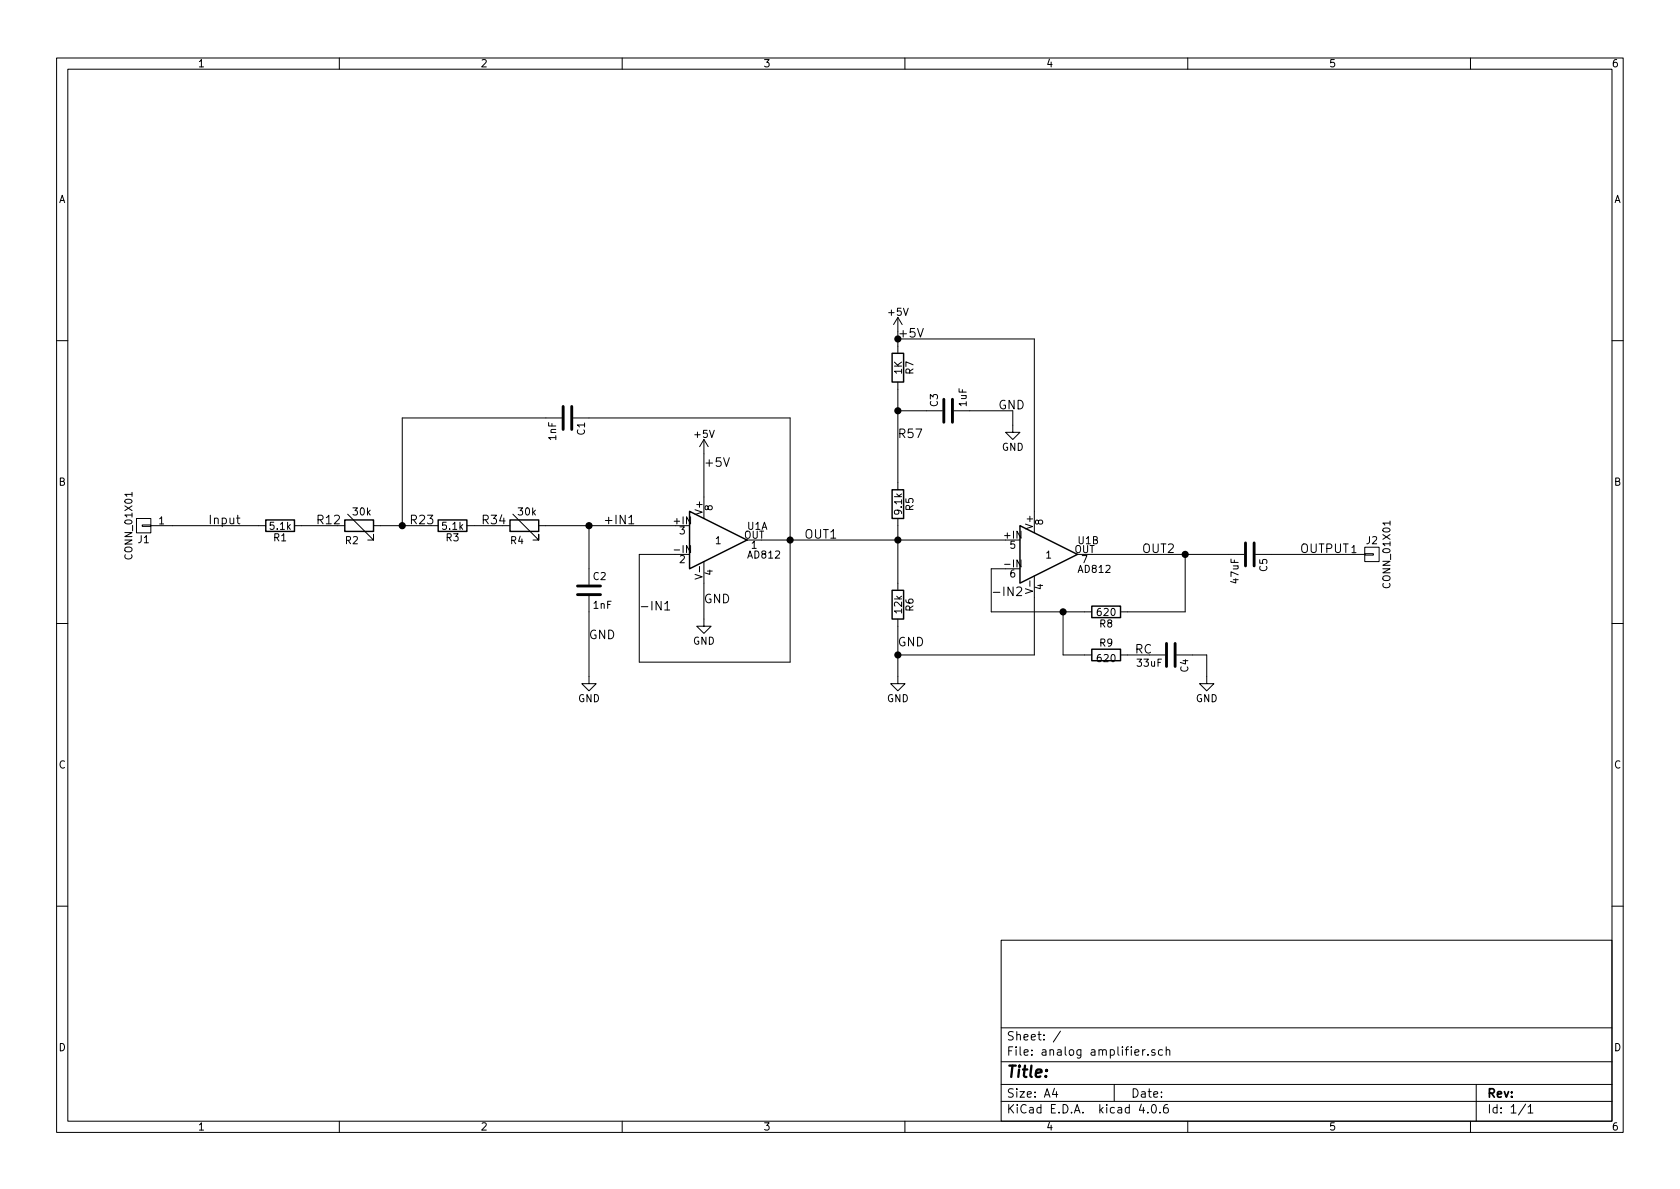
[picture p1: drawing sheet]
EESchema Schematic File Version 2
LIBS:power
LIBS:device
LIBS:transistors
LIBS:conn
LIBS:linear
LIBS:regul
LIBS:74xx
LIBS:cmos4000
LIBS:adc-dac
LIBS:memory
LIBS:xilinx
LIBS:microcontrollers
LIBS:dsp
LIBS:microchip
LIBS:analog_switches
LIBS:motorola
LIBS:texas
LIBS:intel
LIBS:audio
LIBS:interface
LIBS:digital-audio
LIBS:philips
LIBS:display
LIBS:cypress
LIBS:siliconi
LIBS:opto
LIBS:atmel
LIBS:contrib
LIBS:valves
LIBS:ADI
LIBS:analog amplifier-cache
EELAYER 25 0
EELAYER END
$Descr A4 11693 8268
encoding utf-8
Sheet 1 1
Title ""
Date ""
Rev ""
Comp ""
Comment1 ""
Comment2 ""
Comment3 ""
Comment4 ""
$EndDescr
$Comp
L AD812 U1
U 2 1
P 7300 3850
F 0 "U1" H 7500 3950 50  0000 L CNN
F 1 "AD812" H 7500 3750 50  0000 L CNN
F 2 "SMD_Packages:SOIC-8-N" H 7300 3850 50  0001 C CNN
F 3 "" H 7300 3850 50  0001 C CNN
F 4 "1" H 7300 3850 50  0000 C CNN "Field4"
	2    7300 3850
	1    0    0    -1  
$EndComp
$Comp
L +5V #PWR01
U 1 1
P 6250 2300
F 0 "#PWR01" H 6250 2150 50  0001 C CNN
F 1 "+5V" H 6250 2440 50  0000 C CNN
F 2 "" H 6250 2300 50  0001 C CNN
F 3 "" H 6250 2300 50  0001 C CNN
	1    6250 2300
	1    0    0    -1  
$EndComp
$Comp
L GND #PWR02
U 1 1
P 6250 4700
F 0 "#PWR02" H 6250 4450 50  0001 C CNN
F 1 "GND" H 6250 4550 50  0000 C CNN
F 2 "" H 6250 4700 50  0001 C CNN
F 3 "" H 6250 4700 50  0001 C CNN
	1    6250 4700
	1    0    0    -1  
$EndComp
$Comp
L R R5
U 1 1
P 6250 3500
F 0 "R5" V 6330 3500 50  0000 C CNN
F 1 "9.1k" V 6250 3500 50  0000 C CNN
F 2 "Resistors_SMD:R_0402" V 6180 3500 50  0001 C CNN
F 3 "" H 6250 3500 50  0001 C CNN
	1    6250 3500
	1    0    0    -1  
$EndComp
$Comp
L R R6
U 1 1
P 6250 4200
F 0 "R6" V 6330 4200 50  0000 C CNN
F 1 "12k" V 6250 4200 50  0000 C CNN
F 2 "Resistors_SMD:R_0402" V 6180 4200 50  0001 C CNN
F 3 "" H 6250 4200 50  0001 C CNN
	1    6250 4200
	1    0    0    -1  
$EndComp
$Comp
L R R7
U 1 1
P 6250 2550
F 0 "R7" V 6330 2550 50  0000 C CNN
F 1 "1K" V 6250 2550 50  0000 C CNN
F 2 "Resistors_SMD:R_0402" V 6180 2550 50  0001 C CNN
F 3 "" H 6250 2550 50  0001 C CNN
	1    6250 2550
	1    0    0    -1  
$EndComp
Wire Wire Line
	6250 3650 6250 4050
Wire Wire Line
	5300 3750 7000 3750
Connection ~ 6250 3750
Wire Wire Line
	6250 4350 6250 4700
Wire Wire Line
	6250 2700 6250 3350
$Comp
L R R9
U 1 1
P 7700 4550
F 0 "R9" V 7780 4550 50  0000 C CNN
F 1 "620" V 7700 4550 50  0000 C BNN
F 2 "Resistors_SMD:R_0402" V 7630 4550 50  0001 C CNN
F 3 "" H 7700 4550 50  0001 C CNN
	1    7700 4550
	0    -1   -1   0   
$EndComp
Wire Wire Line
	7600 3850 8550 3850
Wire Wire Line
	8250 3850 8250 4250
Wire Wire Line
	8250 4250 7850 4250
$Comp
L R R8
U 1 1
P 7700 4250
F 0 "R8" V 7780 4250 50  0000 C CNN
F 1 "620" V 7700 4250 50  0000 C CNN
F 2 "Resistors_SMD:R_0402" V 7630 4250 50  0001 C CNN
F 3 "" H 7700 4250 50  0001 C CNN
	1    7700 4250
	0    1    1    0   
$EndComp
Wire Wire Line
	6900 3950 6900 4250
Wire Wire Line
	6900 3950 7000 3950
$Comp
L C C3
U 1 1
P 6600 2850
F 0 "C3" H 6625 2950 50  0000 L CNN
F 1 "1uF" H 6625 2750 50  0000 L CNN
F 2 "Capacitors_SMD:C_0603" H 6638 2700 50  0001 C CNN
F 3 "" H 6600 2850 50  0001 C CNN
	1    6600 2850
	0    -1   -1   0   
$EndComp
$Comp
L C C4
U 1 1
P 8150 4550
F 0 "C4" H 8175 4650 50  0000 L CNN
F 1 "33uF" V 8175 4400 50  0000 C TNN
F 2 "Capacitors_SMD:C_0805" H 8188 4400 50  0001 C CNN
F 3 "" H 8150 4550 50  0001 C CNN
	1    8150 4550
	0    1    1    0   
$EndComp
$Comp
L C C5
U 1 1
P 8700 3850
F 0 "C5" H 8725 3950 50  0000 L CNN
F 1 "47uF" H 8725 3750 50  0000 L CNN
F 2 "Capacitors_SMD:C_0805" H 8738 3700 50  0001 C CNN
F 3 "" H 8700 3850 50  0001 C CNN
	1    8700 3850
	0    1    1    0   
$EndComp
$Comp
L GND #PWR03
U 1 1
P 8400 4700
F 0 "#PWR03" H 8400 4450 50  0001 C CNN
F 1 "GND" H 8400 4550 50  0000 C CNN
F 2 "" H 8400 4700 50  0001 C CNN
F 3 "" H 8400 4700 50  0001 C CNN
	1    8400 4700
	1    0    0    -1  
$EndComp
$Comp
L GND #PWR04
U 1 1
P 7050 2950
F 0 "#PWR04" H 7050 2700 50  0001 C CNN
F 1 "GND" H 7050 2800 50  0000 C CNN
F 2 "" H 7050 2950 50  0001 C CNN
F 3 "" H 7050 2950 50  0001 C CNN
	1    7050 2950
	1    0    0    -1  
$EndComp
Wire Wire Line
	8000 4550 7850 4550
Connection ~ 8250 3850
$Comp
L R R1
U 1 1
P 1950 3650
F 0 "R1" V 2030 3650 50  0000 C CNN
F 1 "5.1k" V 1950 3650 50  0000 C CNN
F 2 "Resistors_SMD:R_0402" V 1880 3650 50  0001 C CNN
F 3 "" H 1950 3650 50  0001 C CNN
	1    1950 3650
	0    1    1    0   
$EndComp
$Comp
L R R3
U 1 1
P 3150 3650
F 0 "R3" V 3230 3650 50  0000 C CNN
F 1 "5.1k" V 3150 3650 50  0000 C CNN
F 2 "Resistors_SMD:R_0402" V 3080 3650 50  0001 C CNN
F 3 "" H 3150 3650 50  0001 C CNN
	1    3150 3650
	0    1    1    0   
$EndComp
$Comp
L R_Variable R2
U 1 1
P 2500 3650
F 0 "R2" V 2600 3550 50  0000 L CNN
F 1 "30k" V 2400 3600 50  0000 L CNN
F 2 "Resistors_SMD:R_2816" V 2430 3650 50  0001 C CNN
F 3 "" H 2500 3650 50  0001 C CNN
	1    2500 3650
	0    1    1    0   
$EndComp
$Comp
L R_Variable R4
U 1 1
P 3650 3650
F 0 "R4" V 3750 3550 50  0000 L CNN
F 1 "30k" V 3550 3600 50  0000 L CNN
F 2 "Resistors_SMD:R_2816" V 3580 3650 50  0001 C CNN
F 3 "" H 3650 3650 50  0001 C CNN
	1    3650 3650
	0    1    1    0   
$EndComp
$Comp
L C C1
U 1 1
P 3950 2900
F 0 "C1" H 3975 3000 50  0000 L CNN
F 1 "1nF" H 3975 2800 50  0000 L CNN
F 2 "Capacitors_SMD:C_0402" H 3988 2750 50  0001 C CNN
F 3 "" H 3950 2900 50  0001 C CNN
	1    3950 2900
	0    1    1    0   
$EndComp
$Comp
L C C2
U 1 1
P 4100 4100
F 0 "C2" H 4125 4200 50  0000 L CNN
F 1 "1nF" H 4125 4000 50  0000 L CNN
F 2 "Capacitors_SMD:C_0402" H 4138 3950 50  0001 C CNN
F 3 "" H 4100 4100 50  0001 C CNN
	1    4100 4100
	1    0    0    -1  
$EndComp
Wire Wire Line
	1200 3650 1800 3650
Wire Wire Line
	2350 3650 2100 3650
Wire Wire Line
	2650 3650 3000 3650
Wire Wire Line
	3300 3650 3500 3650
Wire Wire Line
	3800 3650 4700 3650
Wire Wire Line
	4100 3650 4100 3950
Connection ~ 4100 3650
$Comp
L +5V #PWR05
U 1 1
P 4900 3150
F 0 "#PWR05" H 4900 3000 50  0001 C CNN
F 1 "+5V" H 4900 3290 50  0000 C CNN
F 2 "" H 4900 3150 50  0001 C CNN
F 3 "" H 4900 3150 50  0001 C CNN
	1    4900 3150
	1    0    0    -1  
$EndComp
Wire Wire Line
	4900 3150 4900 3450
$Comp
L GND #PWR06
U 1 1
P 4900 4300
F 0 "#PWR06" H 4900 4050 50  0001 C CNN
F 1 "GND" H 4900 4150 50  0000 C CNN
F 2 "" H 4900 4300 50  0001 C CNN
F 3 "" H 4900 4300 50  0001 C CNN
	1    4900 4300
	1    0    0    -1  
$EndComp
$Comp
L GND #PWR07
U 1 1
P 4100 4700
F 0 "#PWR07" H 4100 4450 50  0001 C CNN
F 1 "GND" H 4100 4550 50  0000 C CNN
F 2 "" H 4100 4700 50  0001 C CNN
F 3 "" H 4100 4700 50  0001 C CNN
	1    4100 4700
	1    0    0    -1  
$EndComp
Wire Wire Line
	4100 4250 4100 4700
Wire Wire Line
	4900 4050 4900 4300
Wire Wire Line
	4700 3850 4450 3850
Wire Wire Line
	4450 3850 4450 4600
Wire Wire Line
	4450 4600 5500 4600
Wire Wire Line
	5500 4600 5500 2900
Connection ~ 5500 3750
Wire Wire Line
	5500 2900 4100 2900
Wire Wire Line
	2800 3650 2800 2900
Wire Wire Line
	2800 2900 3800 2900
Connection ~ 2800 3650
Text Label 1450 3650 0    60   ~ 0
Input
Text Label 2200 3650 0    60   ~ 0
R12
Text Label 2850 3650 0    60   ~ 0
R23
Text Label 3350 3650 0    60   ~ 0
R34
$Comp
L AD812 U1
U 1 1
P 5000 3750
F 0 "U1" H 5200 3850 50  0000 L CNN
F 1 "AD812" H 5200 3650 50  0000 L CNN
F 2 "SMD_Packages:SOIC-8-N" H 5000 3750 50  0001 C CNN
F 3 "" H 5000 3750 50  0001 C CNN
F 4 "1" H 5000 3750 50  0000 C CNN "Field4"
	1    5000 3750
	1    0    0    -1  
$EndComp
Text Label 4200 3650 0    60   ~ 0
+IN1
Text Label 4100 4450 0    60   ~ 0
GND
Text Label 4450 4250 0    60   ~ 0
-IN1
Text Label 5600 3750 0    60   ~ 0
OUT1
Text Label 4900 3250 0    60   ~ 0
+5V
Text Label 6250 3050 0    60   ~ 0
R57
Text Label 6900 4150 0    60   ~ 0
-IN2
Text Label 7950 3850 0    60   ~ 0
OUT2
Text Label 9050 3850 0    60   ~ 0
OUTPUT
Text Label 7900 4550 0    60   ~ 0
RC
Wire Wire Line
	8850 3850 9350 3850
$Comp
L CONN_01X01 J1
U 1 1
P 1000 3650
F 0 "J1" H 1000 3750 50  0000 C CNN
F 1 "CONN_01X01" V 1100 3650 50  0000 C CNN
F 2 "Connectors:Banana_Jack_1Pin" H 1000 3650 50  0001 C CNN
F 3 "" H 1000 3650 50  0001 C CNN
	1    1000 3650
	-1   0    0    1   
$EndComp
$Comp
L CONN_01X01 J2
U 1 1
P 9550 3850
F 0 "J2" H 9550 3950 50  0000 C CNN
F 1 "CONN_01X01" V 9650 3850 50  0000 C CNN
F 2 "Connectors:Banana_Jack_1Pin" H 9550 3850 50  0001 C CNN
F 3 "" H 9550 3850 50  0001 C CNN
	1    9550 3850
	1    0    0    -1  
$EndComp
Wire Wire Line
	8400 4700 8400 4550
Wire Wire Line
	8400 4550 8300 4550
Wire Wire Line
	6900 4250 7550 4250
Wire Wire Line
	7550 4550 7400 4550
Wire Wire Line
	7400 4550 7400 4250
Connection ~ 7400 4250
Wire Wire Line
	6250 2400 6250 2300
Wire Wire Line
	6250 2850 6450 2850
Connection ~ 6250 2850
Wire Wire Line
	6750 2850 7050 2850
Wire Wire Line
	7050 2850 7050 2950
Text Label 6250 4500 0    60   ~ 0
GND
Text Label 6250 2350 0    60   ~ 0
+5V
Text Label 6950 2850 0    60   ~ 0
GND
Text Label 4900 4200 0    60   ~ 0
GND
Connection ~ 6250 4550
Connection ~ 6250 2350
Wire Wire Line
	7200 2350 7200 3550
Wire Wire Line
	7200 2350 6250 2350
Wire Wire Line
	7200 4150 7200 4550
Wire Wire Line
	7200 4550 6250 4550
$EndSCHEMATC
